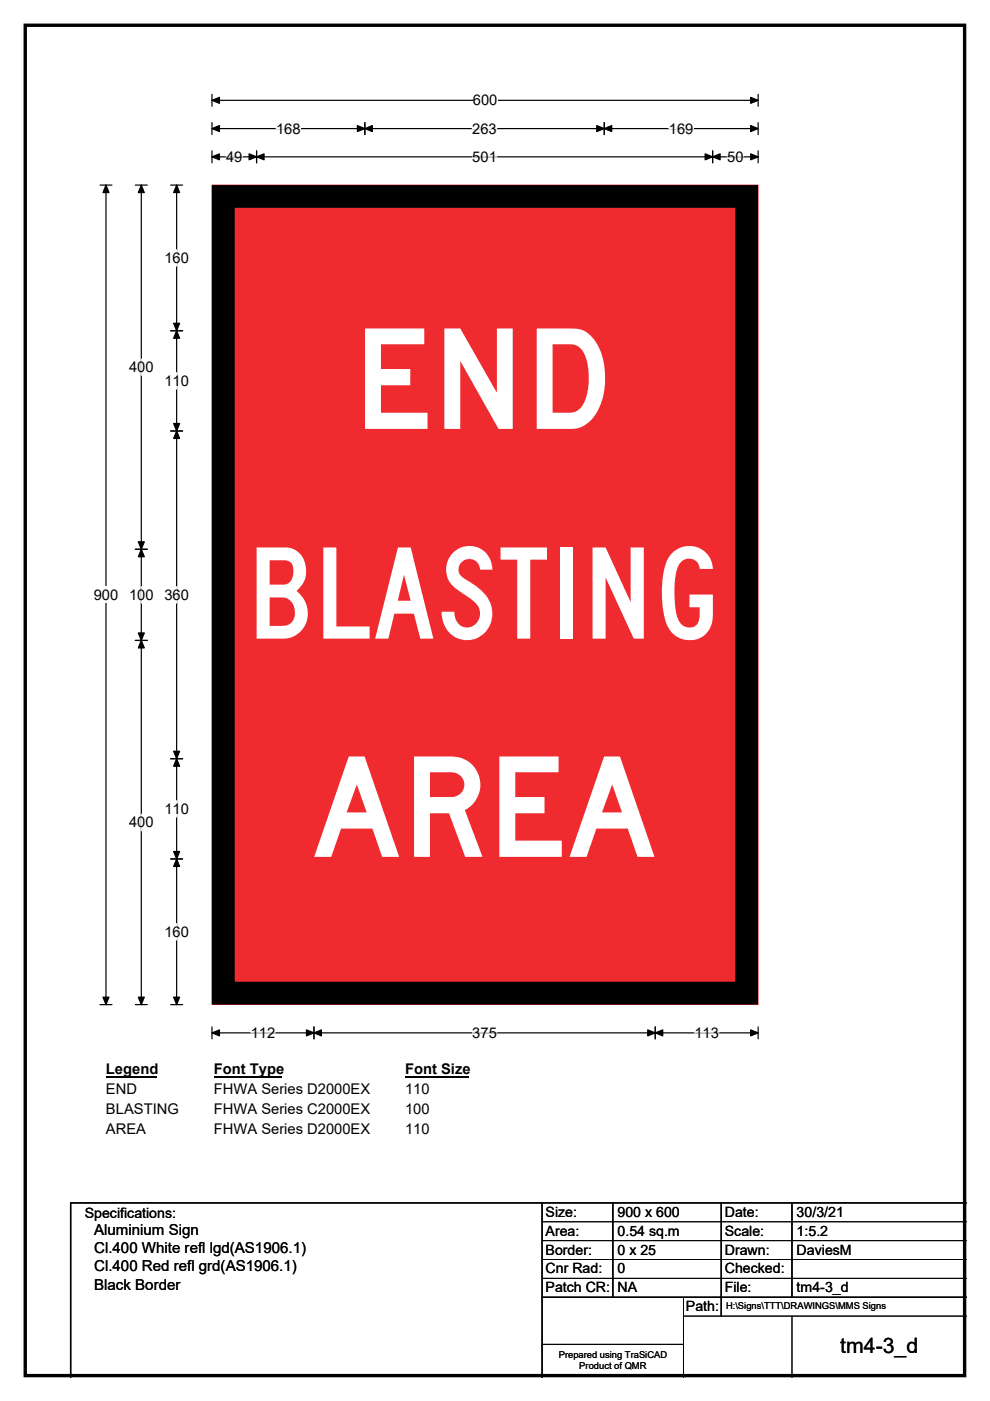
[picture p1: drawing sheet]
<svg xmlns="http://www.w3.org/2000/svg" width="210mm" height="297mm" viewBox="0 0 210 297" stroke-linecap="round" stroke-linejoin="round" font-family="sans-serif">
<path d="M5.4 5.4h199.2v286.3h-199.2z" fill="none" stroke="#000" stroke-width=".72"/>
<path d="M45 21.3h115.8M45 20v2.5M160.8 20v2.5" fill="none" stroke="#000" stroke-width=".25"/>
<path d="M45 21.3l1.5-.7v1.3zM159.2 20.6l1.6 .7-1.6 .6z" fill="#000" stroke="#000" stroke-width=".25"/>
<path d="M100.3 19.5h5.2v3.5h-5.2z" fill="#fff"/>
<g fill="none" stroke="#000" stroke-width=".25">
<path d="M21.2 39.2h2.5M22.5 39.2v173.8M45 27.3h115.8M45 26v2.5M45 32v2.5M45 33.3h115.8M54.4 32v2.5M77.4 26v2.5M128.2 26v2.5M151.2 32v2.5M160.8 26v2.5M160.8 32v2.5"/>
<path d="M21.2 213h2.5M45 217.7v2.6M45 219h115.8M66.6 217.7v2.6M139 217.7v2.6M160.8 217.7v2.6"/>
</g>
<g fill="#000" stroke="#000" stroke-width=".25">
<path d="M22.5 39.2l.6 1.6h-1.3zM45 27.3l1.5-.7v1.3zM45 33.3l1.5-.7v1.3zM54.4 33.3l1.6-.7v1.3zM52.8 32.6l1.6 .7-1.6 .6zM77.4 27.3l1.6-.7v1.3zM75.8 26.6l1.6 .7-1.6 .6zM126.6 26.6l1.6 .7-1.6 .6zM128.2 27.3l1.6-.7v1.3zM149.6 32.6l1.6 .7-1.6 .6zM151.2 33.3l1.5-.7v1.3zM159.2 26.6l1.6 .7-1.6 .6z"/>
<path d="M159.2 32.6l1.6 .7-1.6 .6zM21.8 211.4h1.3l-.6 1.6zM45 219l1.5-.6v1.2zM66.6 219l1.6-.6v1.2zM65 218.4l1.6 .6-1.6 .6zM137.4 218.4l1.6 .6-1.6 .6zM139 219l1.6-.6v1.2zM159.2 218.4l1.6 .6-1.6 .6z"/>
</g>
<path d="M48 33.3h3.4M58.6 27.3h5.2M100.2 27.3h5.2M100.2 33.3h5.2M141.9 27.3h5.2M154.2 33.3h3.5M53.2 219h5.2M100.2 219h5.2M147.3 219h5.2" fill="none" stroke="#fff" stroke-width=".25"/>
<path d="M19.9 124.4h5.2v3.5h-5.2z" fill="#fff"/>
<path d="M28.7 39.2h2.5M30 39.2v173.8M36.2 39.2h2.5M37.5 39.2v173.8M36.2 70.1h2.5M36.2 91.4h2.5M28.7 116.5h2.5M28.7 135.8h2.5M36.2 160.9h2.5M36.2 182.1h2.5M28.7 213h2.5M36.2 213h2.5" fill="none" stroke="#000" stroke-width=".25"/>
<g fill="#000" stroke="#000" stroke-width=".25">
<path d="M30 39.2l.6 1.6h-1.3zM37.5 39.2l.6 1.6h-1.3zM37.5 70.1l.6 1.6h-1.3zM36.8 68.5h1.3l-.6 1.6zM36.8 89.8h1.3l-.6 1.6zM37.5 91.4l.6 1.6h-1.3zM30 116.5l.6 1.5h-1.3zM29.3 114.9h1.3l-.6 1.6zM29.3 134.2h1.3l-.6 1.6zM30 135.8l.6 1.6h-1.3zM36.8 159.3h1.3l-.6 1.6zM37.5 160.9l.6 1.6h-1.3z"/>
<path d="M36.8 180.5h1.3l-.6 1.6zM37.5 182.1l.6 1.6h-1.3zM29.3 211.4h1.3l-.6 1.6zM36.8 211.4h1.3l-.6 1.6z"/>
</g>
<path d="M37.5 52.9v3.5M30 76.1v3.5M37.5 79v3.5M30 124.4v3.5M37.5 124.4v3.5M30 172.6v3.5M37.5 169.8v3.4M37.5 195.8v3.5" fill="none" stroke="#fff" stroke-width=".25"/>
<path d="M22.5 225h10.7v3.5h-10.7z" fill="#fff"/>
<path d="M22.5 228.3h10.7" fill="none" stroke="#000" stroke-width=".32"/>
<path d="M45.4 225h14.4v3.5h-14.4z" fill="#fff"/>
<path d="M45.4 228.3h14.4" fill="none" stroke="#000" stroke-width=".32"/>
<path d="M85.9 225h13.5v3.5h-13.5z" fill="#fff"/>
<path d="M85.9 228.3h13.5" fill="none" stroke="#000" stroke-width=".32"/>
<g fill="#fff">
<path d="M22.5 229.2h6.5v3.5h-6.5z"/>
<path d="M45.4 229.2h33v3.5h-33z"/>
<path d="M85.9 229.2h5.2v3.5h-5.2z"/>
<path d="M22.5 233.4h15.4v3.5h-15.4z"/>
<path d="M45.4 233.4h33v3.5h-33z"/>
<path d="M85.9 233.4h5.2v3.5h-5.2z"/>
<path d="M22.4 237.6h8.5v3.4h-8.5z"/>
<path d="M45.4 237.6h33v3.4h-33z"/>
<path d="M85.9 237.6h5.2v3.4h-5.2z"/>
</g>
<path d="M45 39.3h115.8v173.7h-115.8z" fill="#ef2b2f"/>
<path d="M45 39.2h115.8v173.8h-115.8z" fill="none" stroke="#ef2b2f" stroke-width=".21"/>
<path d="M47.4 41.7h111v168.9h-111z" fill="none" stroke="#000" stroke-width="4.8"/>
<path d="M115 255v37M130 255v20M153 255v24M168 255v20M205 255h-190v37M115 275h90" fill="none" stroke="#000" stroke-width=".3"/>
<path d="M115 259h90M115 263h90M115 267h90M115 271h90M145 279h60M145 275v17M168 279v13M115 285h30" fill="none" stroke="#000" stroke-width=".21"/>
<g font-size="29.5" fill="#fff">
<text x="74.9" y="90.9">END</text>
<text x="66" y="181.7">AREA</text>
</g>
<text font-size="26.8" fill="#fff" x="52.3" y="135.4">BLASTING</text>
<text font-size="4.5" x="178.2" y="286.9">tm4-3_d</text>
<g font-size="3.2">
<text x="20" y="261.9">Aluminium Sign</text>
<text x="20" y="265.7">Cl.400 White refl lgd(AS1906.1)</text>
<text x="20" y="269.6">Cl.400 Red refl grd(AS1906.1)</text>
<text x="20" y="273.4">Black Border</text>
</g>
<g font-size="3.1">
<text x="100.3" y="22.3">600</text>
<text x="58.6" y="28.3">168</text>
<text x="100.2" y="28.3">263</text>
<text x="141.9" y="28.3">169</text>
<text x="48" y="34.3">49</text>
<text x="100.2" y="34.3">501</text>
<text x="154.2" y="34.3">50</text>
<text x="34.9" y="55.7">160</text>
<text x="27.4" y="78.9">400</text>
<text x="34.9" y="81.8">110</text>
<text x="19.9" y="127.2">900</text>
<text x="27.4" y="127.2">100</text>
<text x="34.9" y="127.2">360</text>
<text x="34.9" y="172.6">110</text>
<text x="27.4" y="175.4">400</text>
<text x="34.9" y="198.6">160</text>
<text x="53.2" y="220">112</text>
<text x="100.2" y="220">375</text>
<text x="147.3" y="220">113</text>
<text x="22.5" y="227.8">Legend</text>
<text x="45.4" y="227.8">Font Type</text>
<text x="85.9" y="227.8">Font Size</text>
<text x="22.5" y="232">END</text>
<text x="45.4" y="232">FHWA Series D2000EX</text>
<text x="85.9" y="232">110</text>
<text x="22.5" y="236.2">BLASTING</text>
<text x="45.4" y="236.2">FHWA Series C2000EX</text>
<text x="85.9" y="236.2">100</text>
<text x="22.5" y="240.3">AREA</text>
<text x="45.4" y="240.3">FHWA Series D2000EX</text>
<text x="85.9" y="240.3">110</text>
</g>
<g font-size="3">
<text x="115.7" y="258">Size:</text>
<text x="131" y="258">900 x 600</text>
<text x="153.7" y="258">Date:</text>
<text x="169" y="258">30/3/21</text>
<text x="18" y="258.2">Specifications:</text>
<text x="115.7" y="262">Area:</text>
<text x="131" y="262">0.54 sq.m</text>
<text x="153.7" y="262">Scale:</text>
<text x="169" y="262">1:5.2</text>
<text x="115.7" y="266">Border:</text>
<text x="115.7" y="270">Cnr Rad:</text>
<text x="131" y="266">0 x 25</text>
<text x="131" y="270">0</text>
<text x="153.7" y="266">Drawn:</text>
<text x="153.7" y="270">Checked:</text>
<text x="169" y="266">DaviesM</text>
<text x="115.7" y="274">Patch CR:</text>
<text x="131" y="274">NA</text>
<text x="153.7" y="274">File:</text>
<text x="169" y="274">tm4-3_d</text>
<text x="145.5" y="278">Path:</text>
</g>
<g font-size="2">
<text x="154" y="277.6">H:\Signs\TTT\DRAWINGS\MMS Signs</text>
<text x="118.5" y="287.8">Prepared using TraSiCAD</text>
<text x="122.9" y="290.2">Product of QMR</text>
</g>
</svg>
